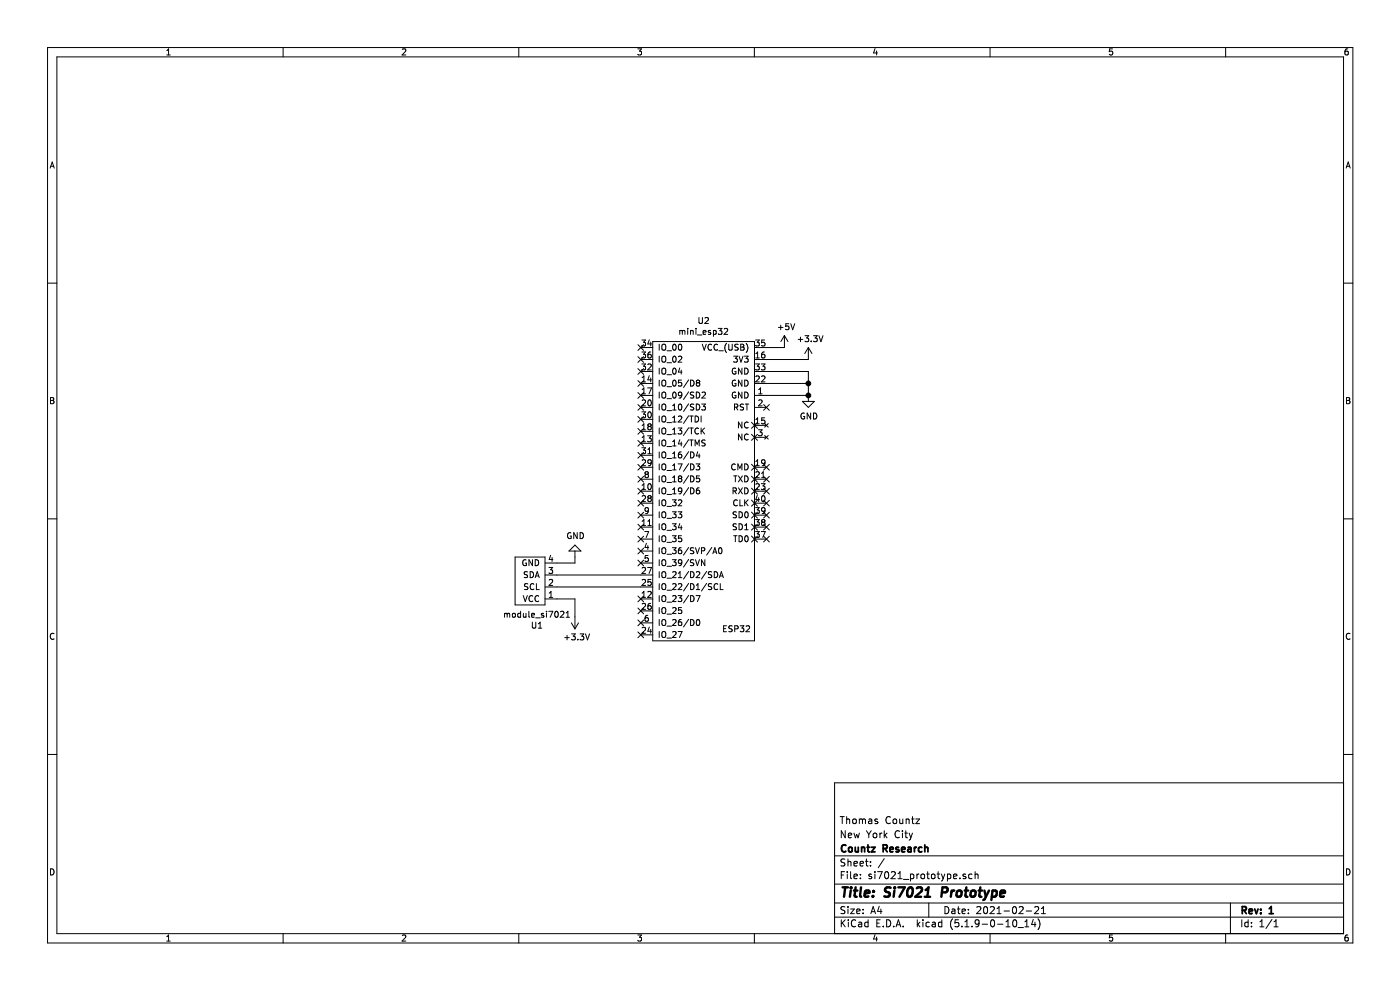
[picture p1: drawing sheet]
EESchema Schematic File Version 4
EELAYER 30 0
EELAYER END
$Descr A4 11693 8268
encoding utf-8
Sheet 1 1
Title "Si7021 Prototype"
Date "2021-02-21"
Rev "1"
Comp "Countz Research"
Comment1 "New York City"
Comment2 "Thomas Countz"
Comment3 ""
Comment4 ""
$EndDescr
$Comp
L ESP32_mini:mini_esp32 U2
U 1 1
P 5850 2800
F 0 "U2" H 5875 2925 50  0000 C CNN
F 1 "mini_esp32" H 5875 2834 50  0000 C CNN
F 2 "ESP32_mini:ESP32_mini" H 6000 2900 50  0001 C CNN
F 3 "" H 6000 2900 50  0001 C CNN
	1    5850 2800
	1    0    0    -1  
$EndComp
NoConn ~ 6400 4500
NoConn ~ 6400 4400
NoConn ~ 6400 4300
NoConn ~ 6400 4200
NoConn ~ 6400 4100
NoConn ~ 6400 4000
NoConn ~ 6400 3900
NoConn ~ 6400 3400
NoConn ~ 5350 2900
NoConn ~ 5350 3000
NoConn ~ 5350 3100
NoConn ~ 5350 3200
NoConn ~ 5350 3300
NoConn ~ 5350 3400
NoConn ~ 5350 3500
NoConn ~ 5350 3600
NoConn ~ 5350 3700
NoConn ~ 5350 3800
NoConn ~ 5350 3900
NoConn ~ 5350 4000
NoConn ~ 5350 4100
NoConn ~ 5350 4200
NoConn ~ 5350 4300
NoConn ~ 5350 4400
NoConn ~ 5350 4500
NoConn ~ 5350 4600
NoConn ~ 5350 4700
NoConn ~ 5350 5000
NoConn ~ 5350 5100
NoConn ~ 5350 5200
NoConn ~ 5350 5300
$Comp
L power:+3.3V #PWR0101
U 1 1
P 4800 5150
F 0 "#PWR0101" H 4800 5000 50  0001 C CNN
F 1 "+3.3V" H 4815 5323 50  0000 C CNN
F 2 "" H 4800 5150 50  0001 C CNN
F 3 "" H 4800 5150 50  0001 C CNN
	1    4800 5150
	1    0    0    1   
$EndComp
$Comp
L power:+3.3V #PWR0102
U 1 1
P 6750 3000
F 0 "#PWR0102" H 6750 2850 50  0001 C CNN
F 1 "+3.3V" H 6765 3173 50  0000 C CNN
F 2 "" H 6750 3000 50  0001 C CNN
F 3 "" H 6750 3000 50  0001 C CNN
	1    6750 3000
	1    0    0    -1  
$EndComp
Wire Wire Line
	6400 3000 6750 3000
$Comp
L power:+5V #PWR0103
U 1 1
P 6550 2900
F 0 "#PWR0103" H 6550 2750 50  0001 C CNN
F 1 "+5V" H 6565 3073 50  0000 C CNN
F 2 "" H 6550 2900 50  0001 C CNN
F 3 "" H 6550 2900 50  0001 C CNN
	1    6550 2900
	1    0    0    -1  
$EndComp
Wire Wire Line
	6400 2900 6550 2900
$Comp
L power:GND #PWR0104
U 1 1
P 6750 3300
F 0 "#PWR0104" H 6750 3050 50  0001 C CNN
F 1 "GND" H 6755 3127 50  0000 C CNN
F 2 "" H 6750 3300 50  0001 C CNN
F 3 "" H 6750 3300 50  0001 C CNN
	1    6750 3300
	1    0    0    -1  
$EndComp
$Comp
L power:GND #PWR0105
U 1 1
P 4800 4650
F 0 "#PWR0105" H 4800 4400 50  0001 C CNN
F 1 "GND" H 4805 4477 50  0000 C CNN
F 2 "" H 4800 4650 50  0001 C CNN
F 3 "" H 4800 4650 50  0001 C CNN
	1    4800 4650
	1    0    0    1   
$EndComp
$Comp
L usini_sensors:module_si7021 U1
U 1 1
P 4650 4550
F 0 "U1" H 4817 5225 50  0000 C CNN
F 1 "module_si7021" H 4817 5134 50  0000 C CNN
F 2 "usini_sensors:module_si7021" H 4900 4550 50  0001 C CNN
F 3 "" H 4650 4550 50  0001 C CNN
	1    4650 4550
	-1   0    0    1   
$EndComp
Wire Wire Line
	4650 4700 4800 4700
Wire Wire Line
	4800 4700 4800 4650
Wire Wire Line
	4650 5000 4800 5000
Wire Wire Line
	4800 5000 4800 5150
Wire Wire Line
	4650 4800 5350 4800
Wire Wire Line
	4650 4900 5350 4900
Wire Wire Line
	6400 3300 6750 3300
Wire Wire Line
	6400 3200 6750 3200
Connection ~ 6750 3300
Wire Wire Line
	6400 3100 6750 3100
Wire Wire Line
	6750 3100 6750 3200
Connection ~ 6750 3200
Wire Wire Line
	6750 3200 6750 3300
$EndSCHEMATC
